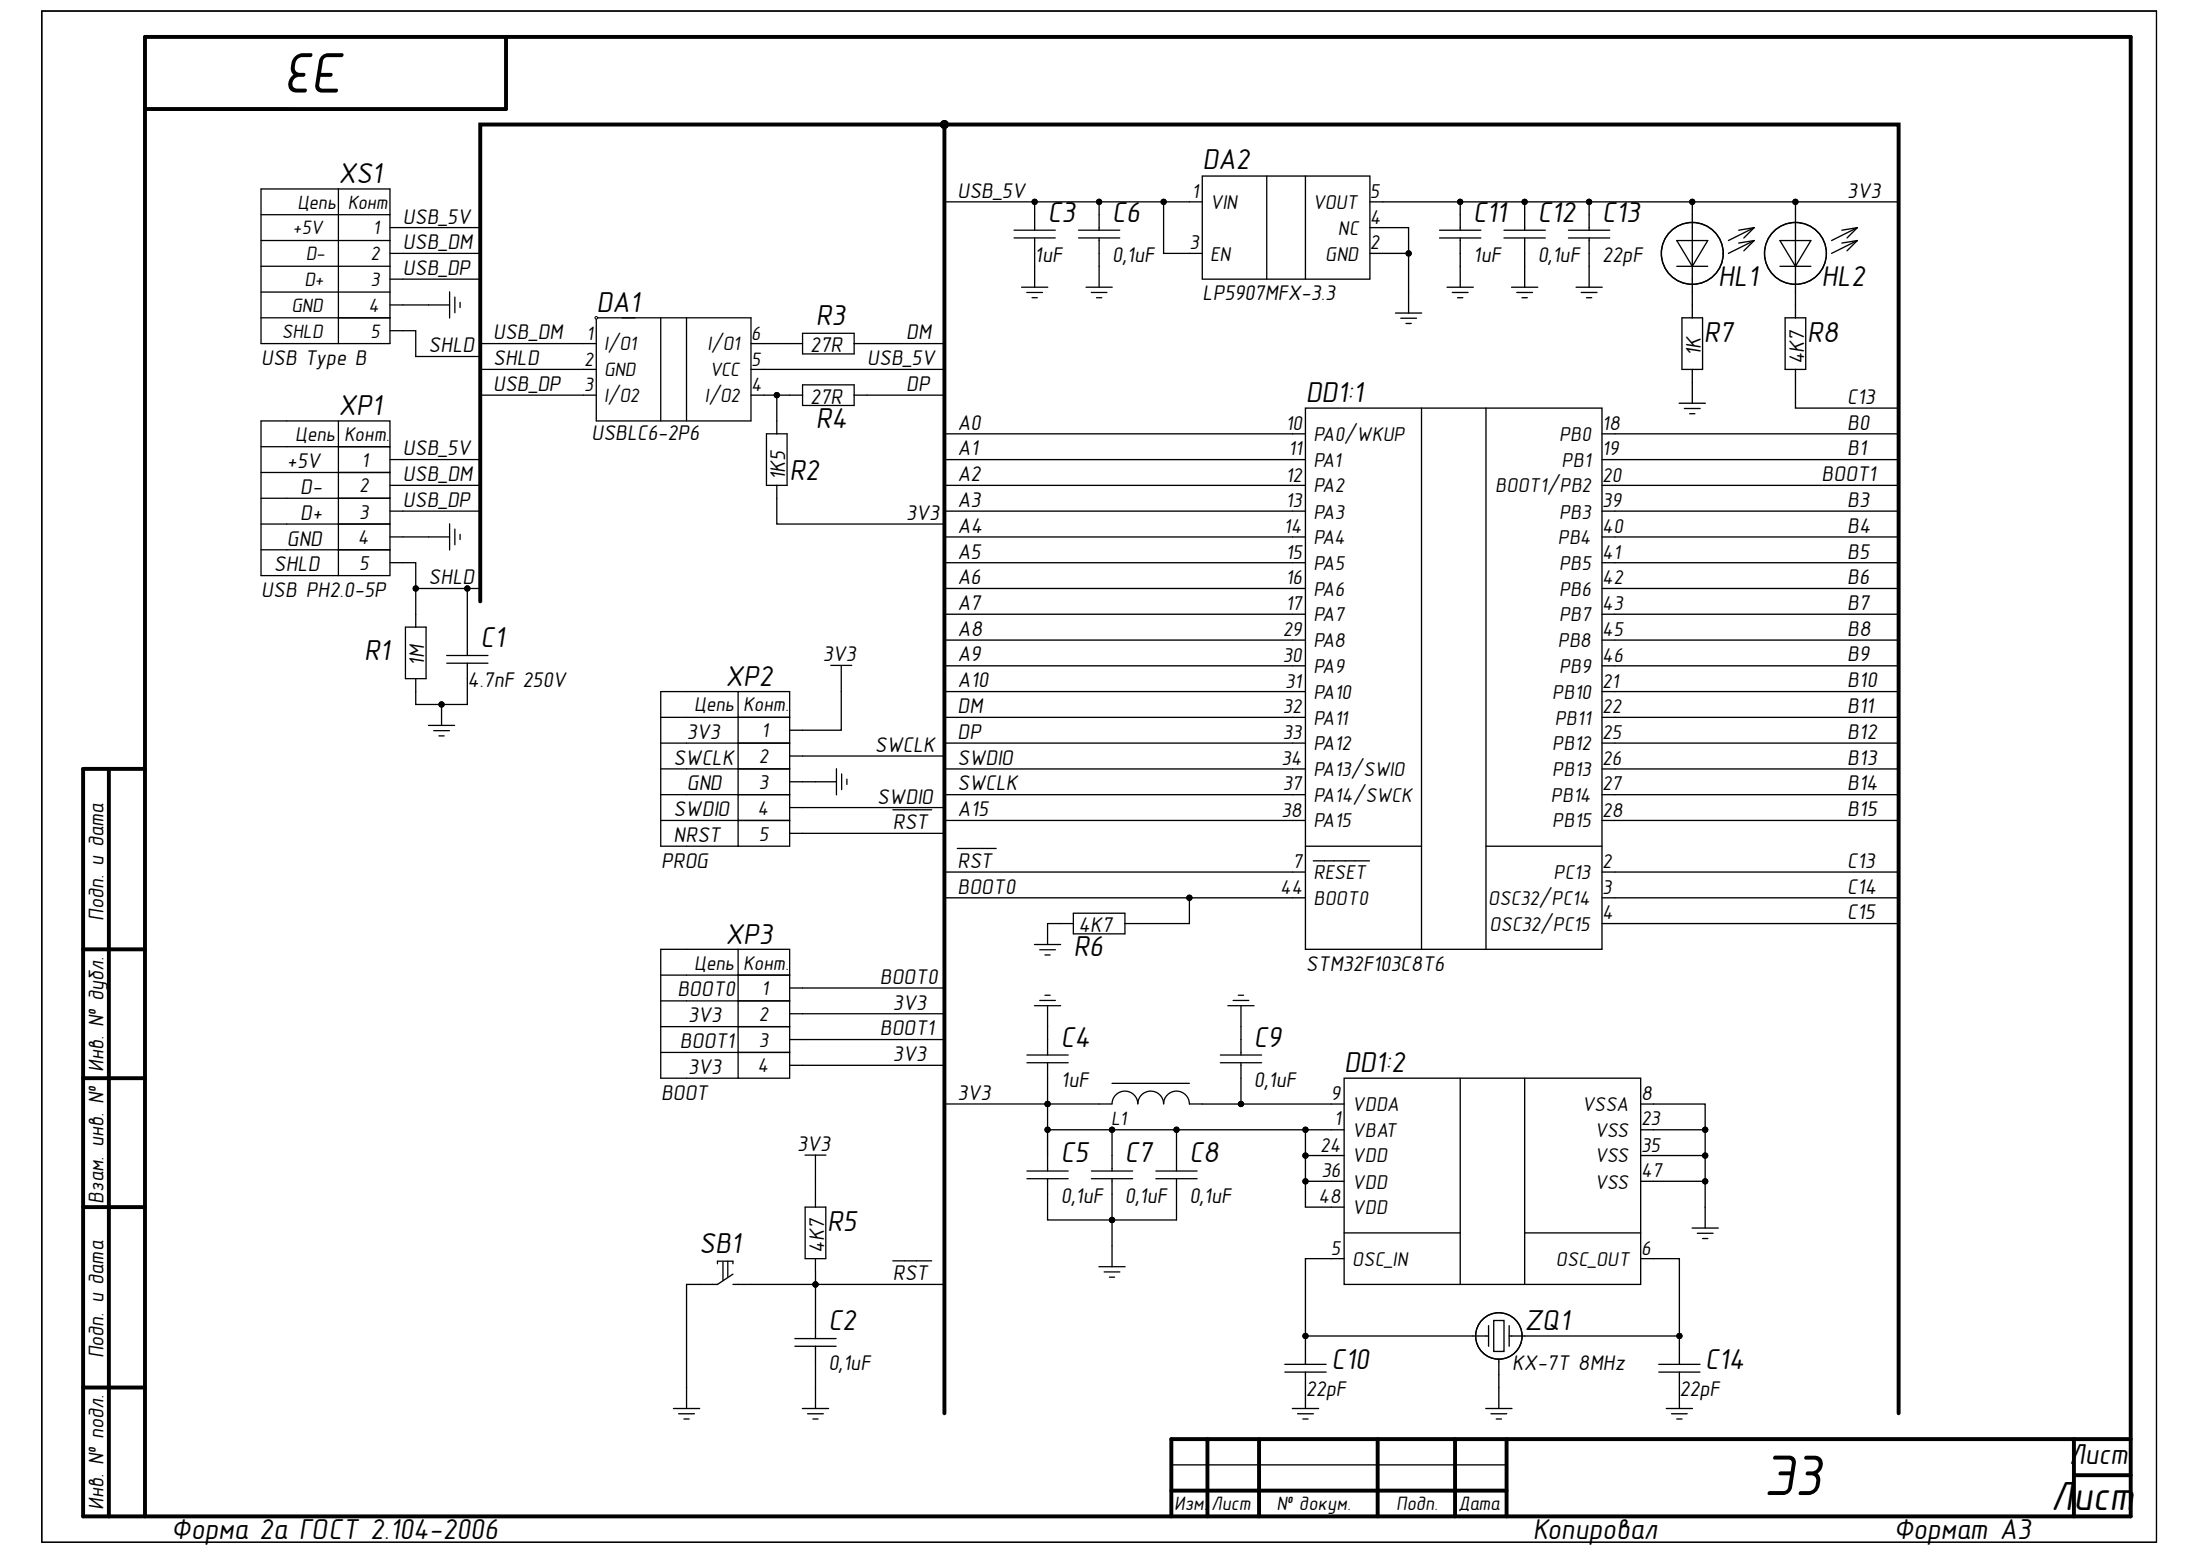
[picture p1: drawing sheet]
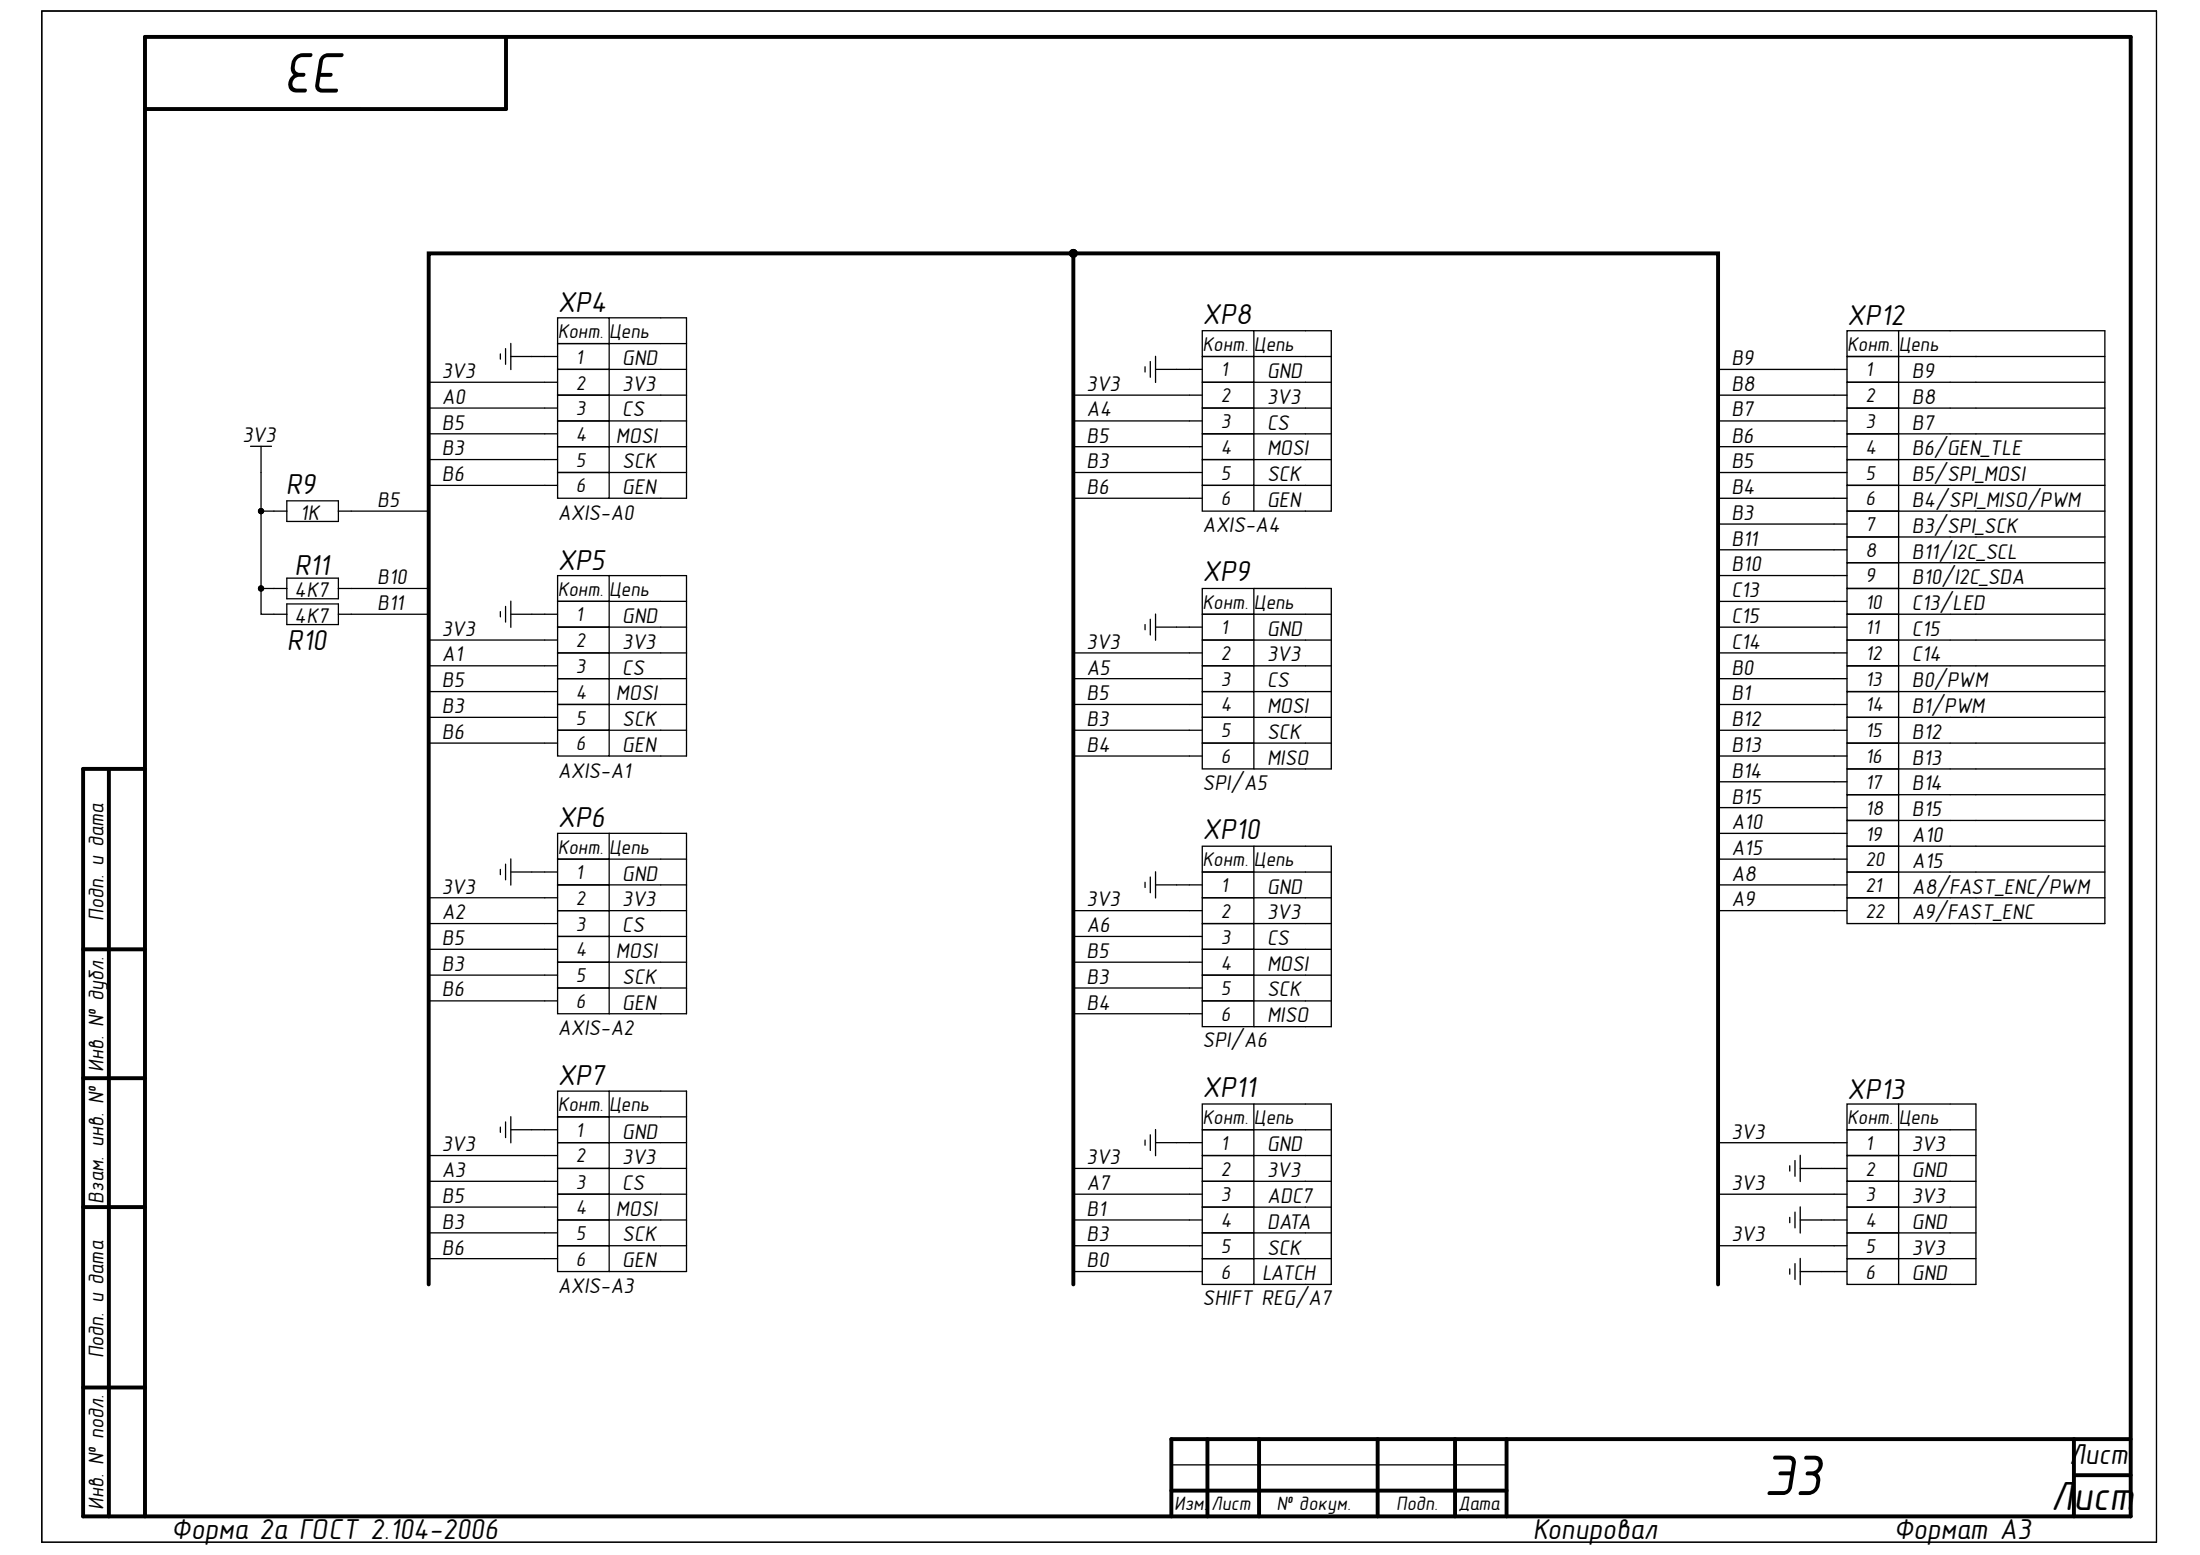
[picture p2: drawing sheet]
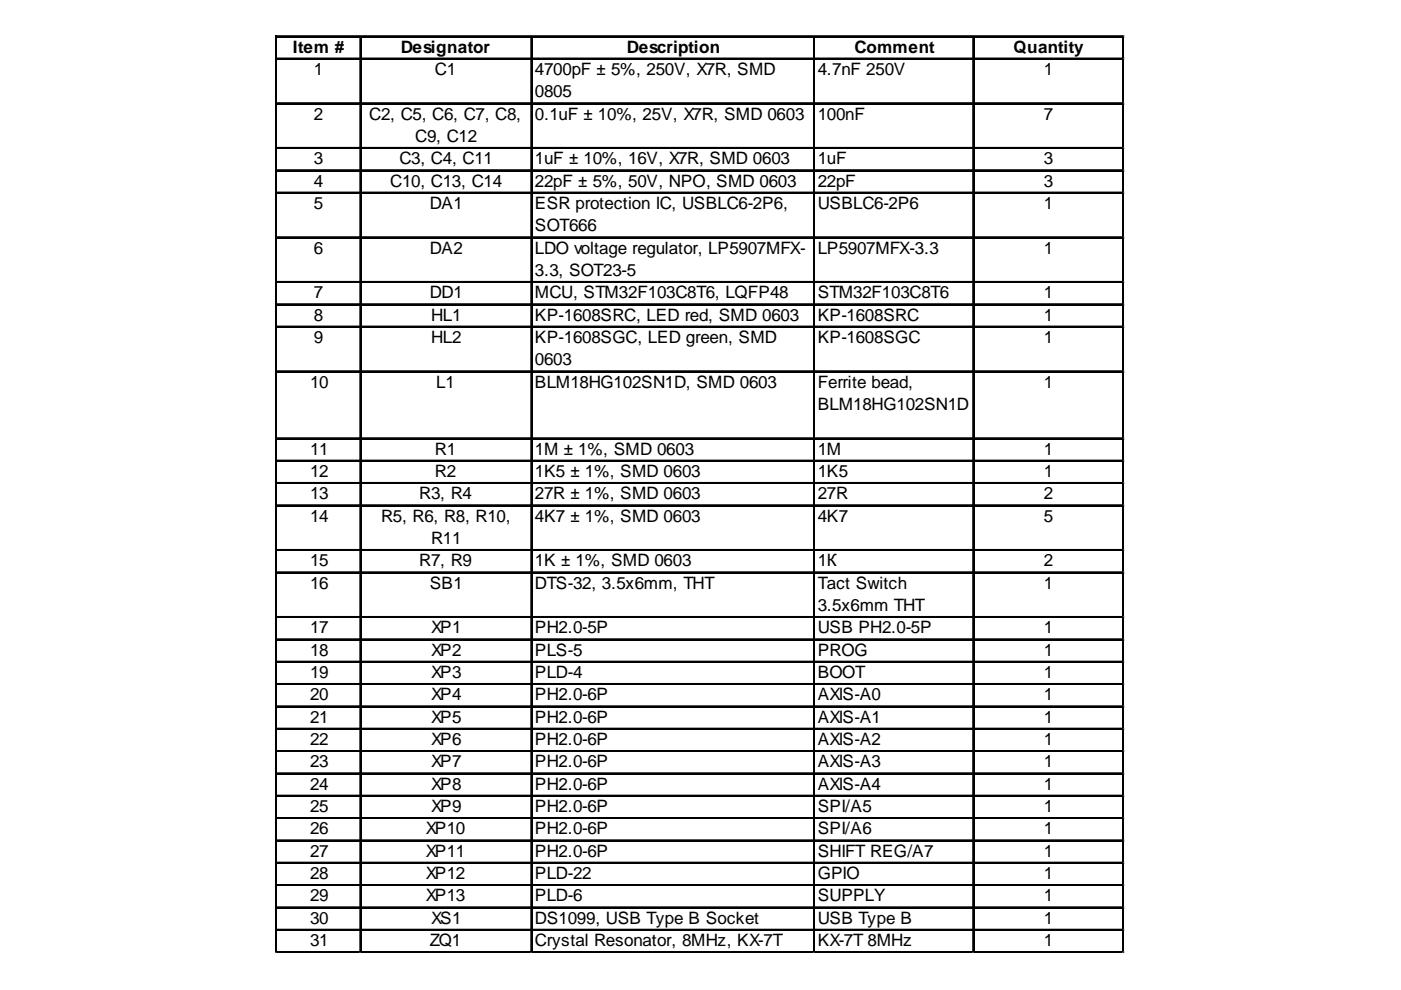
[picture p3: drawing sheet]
# Altium project FreeJoy Controller Lite.PrjPcb
2 sheets, 47 parts. Net scope: global (net labels, ports and power ports of the same name join across sheets).
Board file: FreeJoy Controller Lite.PcbDoc
Sheets:
  Sheet1.SchDoc
  Sheet2.SchDoc

## Sheet Sheet1.SchDoc: =GlobalProjectName
size 410 x 297 mm; ApprovedBy: Утвердил; CheckedBy: Проверил; Author: Разработал; SheetNumber: Лист; SheetTotal: 1; PageSetup: Record=PageOptions¦CenterHorizontal=True¦CenterVertical=True¦PrintScale=1.00¦XCorrection=1.00¦YCorrection=1.00¦PrintKind=1¦BorderSize=5000000¦LeftOffset=0¦BottomOffset=0¦Orientation=2¦PaperLength=1000¦PaperWidth=1000¦Scale=100¦PaperSource=15¦PrintQuality=1200¦MediaType=1¦DitherType=10¦PaperKind=A3¦PrintScaleMode=1; Weight: -; ScaleFactor: -; NormInspection: Норм.Контр.

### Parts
C1  4.7nF 250V  [CC0805_HD]
C2  value 0,1uF  [CC0603_HD]  (hidden comment: 100nF)
C3  1uF  [CC0603_HD]
C4  1uF  [CC0603_HD]
C5  value 0,1uF  [CC0603_HD]  (hidden comment: 100nF)
C6  value 0,1uF  [CC0603_HD]  (hidden comment: 100nF)
C7  value 0,1uF  [CC0603_HD]  (hidden comment: 100nF)
C8  value 0,1uF  [CC0603_HD]  (hidden comment: 100nF)
C9  value 0,1uF  [CC0603_HD]  (hidden comment: 100nF)
C10  22pF  [CC0603_HD]
C11  1uF  [CC0603_HD]
C12  value 0,1uF  [CC0603_HD]  (hidden comment: 100nF)
C13  22pF  [CC0603_HD]
C14  22pF  [CC0603_HD]
DA1  USBLC6-2P6  [SOT666]
DA2  LP5907MFX-3.3  [SOT23-5]
DD1  STM32F103C8T6  [LQFP48]  (parts A,B of 2)
HL1  KP-1608SRC  [LED0603R_HD]  (value not drawn)
HL2  KP-1608SGC  [LED0603G_HD]  (value not drawn)
L1  Ferrite bead, BLM18HG102SN1D  [RC0603_HD]  (value not drawn)
R1  1M  [RC0603_HD]
R2  1K5  [RC0603_HD]
R3  27R  [RC0603_HD]
R4  27R  [RC0603_HD]
R5  4K7  [RC0603_HD]
R6  4K7  [RC0603_HD]
R7  4K7  [RC0603_HD]
R8  4K7  [RC0603_HD]
SB1  Tact Switch 3.5x6mm THT  [DTS-32]  (value not drawn)
XP1  USB PH2.0-5P  [PH2.0-5P]
XP2  PROG  [PLS-5]
XP3  BOOT  [PLD-4]
XS1  USB Type B  [DS1099-B]
ZQ1  KX-7T 8MHz  [CRYSTAL_3225]

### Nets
3V3: C4.1 C5.2 C7.2 C8.2 C11.2 C12.2 C13.2 DA2.5(VOUT) DD1.1(VBAT) DD1.24(VDD) DD1.36(VDD) DD1.48(VDD) HL1.A HL2.A L1.1 R2.2 R5.1 XP2.1 XP3.2 XP3.4
GND: C1.1 C2.1 C3.1 C4.2 C5.1 C6.1 C7.1 C8.1 C9.2 C10.1 C11.1 C12.1 C13.1 C14.1 DA2.2(GND) DA2.4(NC) DD1.8(VSSA) DD1.23(VSS) DD1.35(VSS) DD1.47(VSS) R1.1 R6.2 R7.2 SB1.1 XP1.4 XP2.3 XS1.4 ZQ1.3(GND)
A0: DD1.10(PA0/WKUP)
A1: DD1.11(PA1)
A2: DD1.12(PA2)
A3: DD1.13(PA3)
A4: DD1.14(PA4)
A5: DD1.15(PA5)
A6: DD1.16(PA6)
A7: DD1.17(PA7)
A8: DD1.29(PA8)
A9: DD1.30(PA9)
A10: DD1.31(PA10)
A15: DD1.38(PA15)
B0: DD1.18(PB0)
B1: DD1.19(PB1)
B3: DD1.39(PB3)
B4: DD1.40(PB4)
B5: DD1.41(PB5)
B6: DD1.42(PB6)
B7: DD1.43(PB7)
B8: DD1.45(PB8)
B9: DD1.46(PB9)
B10: DD1.21(PB10)
B11: DD1.22(PB11)
B12: DD1.25(PB12)
B13: DD1.26(PB13)
B14: DD1.27(PB14)
B15: DD1.28(PB15)
BOOT0: DD1.44(BOOT0) R6.1 XP3.1
BOOT1: DD1.20(BOOT1/PB2) XP3.3
C13: DD1.2(PC13) R8.1
C14: DD1.3(OSC32/PC14)
C15: DD1.4(OSC32/PC15)
DM: DD1.32(PA11) R3.2
DP: DD1.33(PA12) R4.2
~{RST}: C2.2 DD1.7(~{RESET}) R5.2 SB1.2 XP2.5
SHLD: C1.2 DA1.2(GND) R1.2 XP1.5 XS1.5
SWCLK: DD1.37(PA14/SWCK) XP2.2
SWDIO: DD1.34(PA13/SWIO) XP2.4
USB_5V: C3.2 C6.2 DA1.5(VCC) DA2.1(VIN) DA2.3(EN) XP1.1 XS1.1
USB_DM: DA1.1(I/O1) XP1.2 XS1.2
USB_DP: DA1.3(I/O2) XP1.3 XS1.3
NetC9_1: C9.1 DD1.9(VDDA) L1.2
NetC10_2: C10.2 DD1.5(OSC_IN) ZQ1.1
NetC14_2: C14.2 DD1.6(OSC_OUT) ZQ1.2
NetDA1_4: DA1.4(I/O2) R2.1 R4.1
NetDA1_6: DA1.6(I/O1) R3.1
NetHL1_C: HL1.C R7.1
NetHL2_C: HL2.C R8.2

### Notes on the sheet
- +5V
- D-
- D+
- SHLD
- GND
- SWCLK
- 3V3
- SWDIO
- NRST
- (near XP3) BOOT0
- (near XP3) BOOT1

## Sheet Sheet2.SchDoc: =GlobalProjectName
size 410 x 297 mm; ApprovedBy: Утвердил; CheckedBy: Проверил; Author: Разработал; SheetNumber: Лист; SheetTotal: 1; PageSetup: Record=PageOptions¦CenterHorizontal=True¦CenterVertical=True¦PrintScale=1.00¦XCorrection=1.00¦YCorrection=1.00¦PrintKind=1¦BorderSize=5000000¦LeftOffset=0¦BottomOffset=0¦Orientation=2¦PaperLength=1000¦PaperWidth=1000¦Scale=100¦PaperSource=15¦PrintQuality=1200¦MediaType=1¦DitherType=10¦PaperKind=A3¦PrintScaleMode=1; Weight: -; ScaleFactor: -; NormInspection: Норм.Контр.

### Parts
R9  1К  [RC0603_HD]
R10  4K7  [RC0603_HD]
R11  4K7  [RC0603_HD]
XP4  AXIS-A0  [PH2.0-6P]
XP5  AXIS-A1  [PH2.0-6P]
XP6  AXIS-A2  [PH2.0-6P]
XP7  AXIS-A3  [PH2.0-6P]
XP8  AXIS-A4  [PH2.0-6P]
XP9  SPI/A5  [PH2.0-6P]
XP10  SPI/A6  [PH2.0-6P]
XP11  SHIFT REG/A7  [PH2.0-6P]
XP12  GPIO  [PLD-22]  (value not drawn)
XP13  SUPPLY  [PLD-6]  (value not drawn)

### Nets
3V3: R9.2 R10.1 R11.1 XP4.2 XP5.2 XP6.2 XP7.2 XP8.2 XP9.2 XP10.2 XP11.2 XP13.1 XP13.3 XP13.5
GND: XP4.1 XP5.1 XP6.1 XP7.1 XP8.1 XP9.1 XP10.1 XP11.1 XP13.2 XP13.4 XP13.6
A0: XP4.3
A1: XP5.3
A2: XP6.3
A3: XP7.3
A4: XP8.3
A5: XP9.3
A6: XP10.3
A7: XP11.3
A8: XP12.21
A9: XP12.22
A10: XP12.19
A15: XP12.20
B0: XP11.6 XP12.13
B1: XP11.4 XP12.14
B3: XP4.5 XP5.5 XP6.5 XP7.5 XP8.5 XP9.5 XP10.5 XP11.5 XP12.7
B4: XP9.6 XP10.6 XP12.6
B5: R9.1 XP4.4 XP5.4 XP6.4 XP7.4 XP8.4 XP9.4 XP10.4 XP12.5
B6: XP4.6 XP5.6 XP6.6 XP7.6 XP8.6 XP12.4
B7: XP12.3
B8: XP12.2
B9: XP12.1
B10: R11.2 XP12.9
B11: R10.2 XP12.8
B12: XP12.15
B13: XP12.16
B14: XP12.17
B15: XP12.18
C13: XP12.10
C14: XP12.12
C15: XP12.11

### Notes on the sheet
- 3V3
- GND
- B9
- CS
- MOSI
- B8
- B6/GEN_TLE
- B7
- SCK
- GEN
- B4/SPI_MISO/PWM
- B5/SPI_MOSI
- B3/SPI_SCK
- B10/I2C_SDA
- B11/I2C_SCL
- C15
- C13/LED
- C14
- B1/PWM
- B0/PWM
- MISO
- B12
- B13
- B14
- B15
- A10
- A8/FAST_ENC/PWM
- A15
- A9/FAST_ENC
- DATA
- ADC7
- LATCH

## Nets that join several sheets
3V3: Sheet1 (20 pins), Sheet2 (14 pins)
GND: Sheet1 (28 pins), Sheet2 (11 pins)
A0: Sheet1 (DD1.10), Sheet2 (XP4.3)
A1: Sheet1 (DD1.11), Sheet2 (XP5.3)
A2: Sheet1 (DD1.12), Sheet2 (XP6.3)
A3: Sheet1 (DD1.13), Sheet2 (XP7.3)
A4: Sheet1 (DD1.14), Sheet2 (XP8.3)
A5: Sheet1 (DD1.15), Sheet2 (XP9.3)
A6: Sheet1 (DD1.16), Sheet2 (XP10.3)
A7: Sheet1 (DD1.17), Sheet2 (XP11.3)
A8: Sheet1 (DD1.29), Sheet2 (XP12.21)
A9: Sheet1 (DD1.30), Sheet2 (XP12.22)
A10: Sheet1 (DD1.31), Sheet2 (XP12.19)
A15: Sheet1 (DD1.38), Sheet2 (XP12.20)
B0: Sheet1 (DD1.18), Sheet2 (XP11.6 XP12.13)
B1: Sheet1 (DD1.19), Sheet2 (XP11.4 XP12.14)
B3: Sheet1 (DD1.39), Sheet2 (9 pins)
B4: Sheet1 (DD1.40), Sheet2 (XP9.6 XP10.6 XP12.6)
B5: Sheet1 (DD1.41), Sheet2 (9 pins)
B6: Sheet1 (DD1.42), Sheet2 (6 pins)
B7: Sheet1 (DD1.43), Sheet2 (XP12.3)
B8: Sheet1 (DD1.45), Sheet2 (XP12.2)
B9: Sheet1 (DD1.46), Sheet2 (XP12.1)
B10: Sheet1 (DD1.21), Sheet2 (R11.2 XP12.9)
B11: Sheet1 (DD1.22), Sheet2 (R10.2 XP12.8)
B12: Sheet1 (DD1.25), Sheet2 (XP12.15)
B13: Sheet1 (DD1.26), Sheet2 (XP12.16)
B14: Sheet1 (DD1.27), Sheet2 (XP12.17)
B15: Sheet1 (DD1.28), Sheet2 (XP12.18)
C13: Sheet1 (DD1.2 R8.1), Sheet2 (XP12.10)
C14: Sheet1 (DD1.3), Sheet2 (XP12.12)
C15: Sheet1 (DD1.4), Sheet2 (XP12.11)
